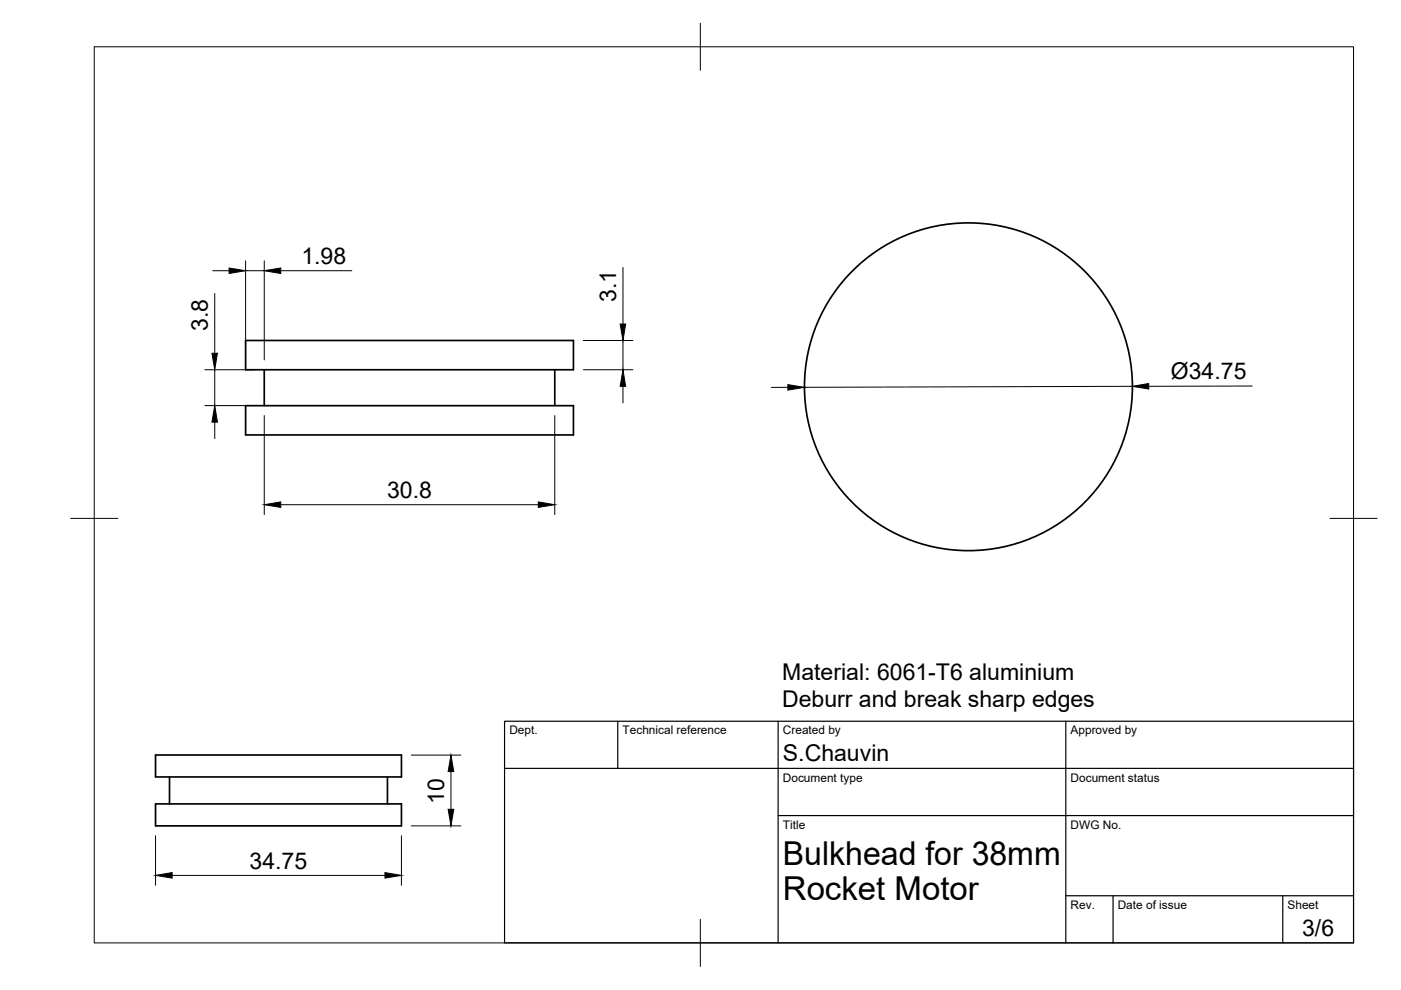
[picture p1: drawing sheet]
<svg xmlns="http://www.w3.org/2000/svg" width="297mm" height="210mm" viewBox="0 0 297 210" stroke-linecap="round" stroke-linejoin="round" font-family="sans-serif">
<!-- layer: Visible -->
<g fill="none" stroke="#000" stroke-width=".36">
<path d="M52.1 72.2h69.5v6.2h-69.5zM56 78.4v7.6M117.6 78.4v7.6M52.1 86h69.5v6.2h-69.5zM33 170.4h52.1v4.7h-52.1zM33 160.1h52.1v4.6h-52.1zM35.9 164.7v5.7M82.1 164.7v5.7"/>
<circle cx="205.3" cy="82" r="34.8"/>
</g>
<!-- layer: BORDER -->
<path d="M20 9.9h267v190h-267zM148.5 4.9v10M15 109.9h10M282 109.9h10M148.5 194.9v10" fill="none" stroke="#000" stroke-width=".21"/>
<!-- layer: TITLEBLOCK -->
<path d="M107 152.9h180v47h-180zM131 152.9v10M165 152.9v47M226 152.9v47M107 162.9h180M165 172.9h122M226 189.9h61M236 189.9v10M272 189.9v10" fill="none" stroke="#000" stroke-width=".25"/>
<!-- layer: FD_Dimensions -->
<g fill="none" stroke="#000" stroke-width=".21">
<path d="M45.1 57.4h3.5M52.1 55.3v21M52.1 57.4h3.9M56 55.3v21M59.5 57.4h15.1M132.1 56.7v12M43.4 78.4h10.5M45.5 62.2v12.7M45.5 78.4v7.6M123.7 78.4h10.5M123.7 72.2h10.5M132.1 72.2v6.2"/>
<path d="M43.4 86h10.5M45.5 89.5v3.5M56 88.1v21M117.6 88.1v21M132.1 81.9v3.5M167 82.1h-3.4M240.1 81.9l-69.5 .2M265.5 81.8l-22 .1M59.5 107h54.6M33 177.2v10.5M85.1 177.2v10.5M87.2 160.1h10.5"/>
<path d="M87.2 175.1h10.5M95.6 163.6v8M36.5 185.6h45.1"/>
</g>
<g fill="#000" stroke="#000" stroke-width=".21">
<path d="M48.6 56.8l3.5 .6-3.5 .6zM56 57.4l3.5-.6v1.2zM44.9 74.9h1.2l-.6 3.5zM131.5 68.7h1.2l-.6 3.5zM45.5 86l.6 3.5h-1.2zM132.1 78.4l.6 3.5h-1.2zM167 81.5l3.6 .6-3.6 .6zM240.1 81.9l3.4-.6 .1 1.2zM56 107l3.5-.6v1.2zM114.1 106.4l3.5 .6-3.5 .6zM95.6 160.1l.6 3.5h-1.2zM95 171.6h1.2l-.6 3.5z"/>
<path d="M33 185.6l3.5-.6v1.2zM81.6 185l3.5 .6-3.5 .6z"/>
</g>
<g font-size="7">
<text x="166" y="183.4">Bulkhead for 38mm</text>
<text x="166" y="190.9">Rocket Motor</text>
</g>
<g font-size="4.9">
<text x="63.9" y="55.9">1.98</text>
<text x="130.6" y="64" transform="rotate(-90 130.6 64)">3.1</text>
<text x="44.1" y="70.2" transform="rotate(-90 44.1 70.2)">3.8</text>
<text x="248.2" y="80.3">Ø34.75</text>
<text x="82.1" y="105.5">30.8</text>
<text x="165.8" y="149.9">Deburr and break sharp edges</text>
<text x="165.8" y="144.1">Material: 6061-T6 aluminium</text>
<text x="166" y="161.4">S.Chauvin</text>
<text x="94.1" y="170.5" transform="rotate(-90 94.1 170.5)">10</text>
<text x="52.9" y="184.1">34.75</text>
<text x="276.1" y="198.6">3/6</text>
</g>
<g font-size="2.5">
<text x="108" y="155.7">Dept.</text>
<text x="132" y="155.7">Technical reference</text>
<text x="166" y="155.7">Created by</text>
<text x="227" y="155.7">Approved by</text>
<text x="166" y="165.7">Document type</text>
<text x="227" y="165.7">Document status</text>
<text x="166" y="175.7">Title</text>
<text x="227" y="175.7">DWG No.</text>
<text x="227" y="192.7">Rev.</text>
<text x="237" y="192.7">Date of issue</text>
<text x="273" y="192.7">Sheet</text>
</g>
</svg>
